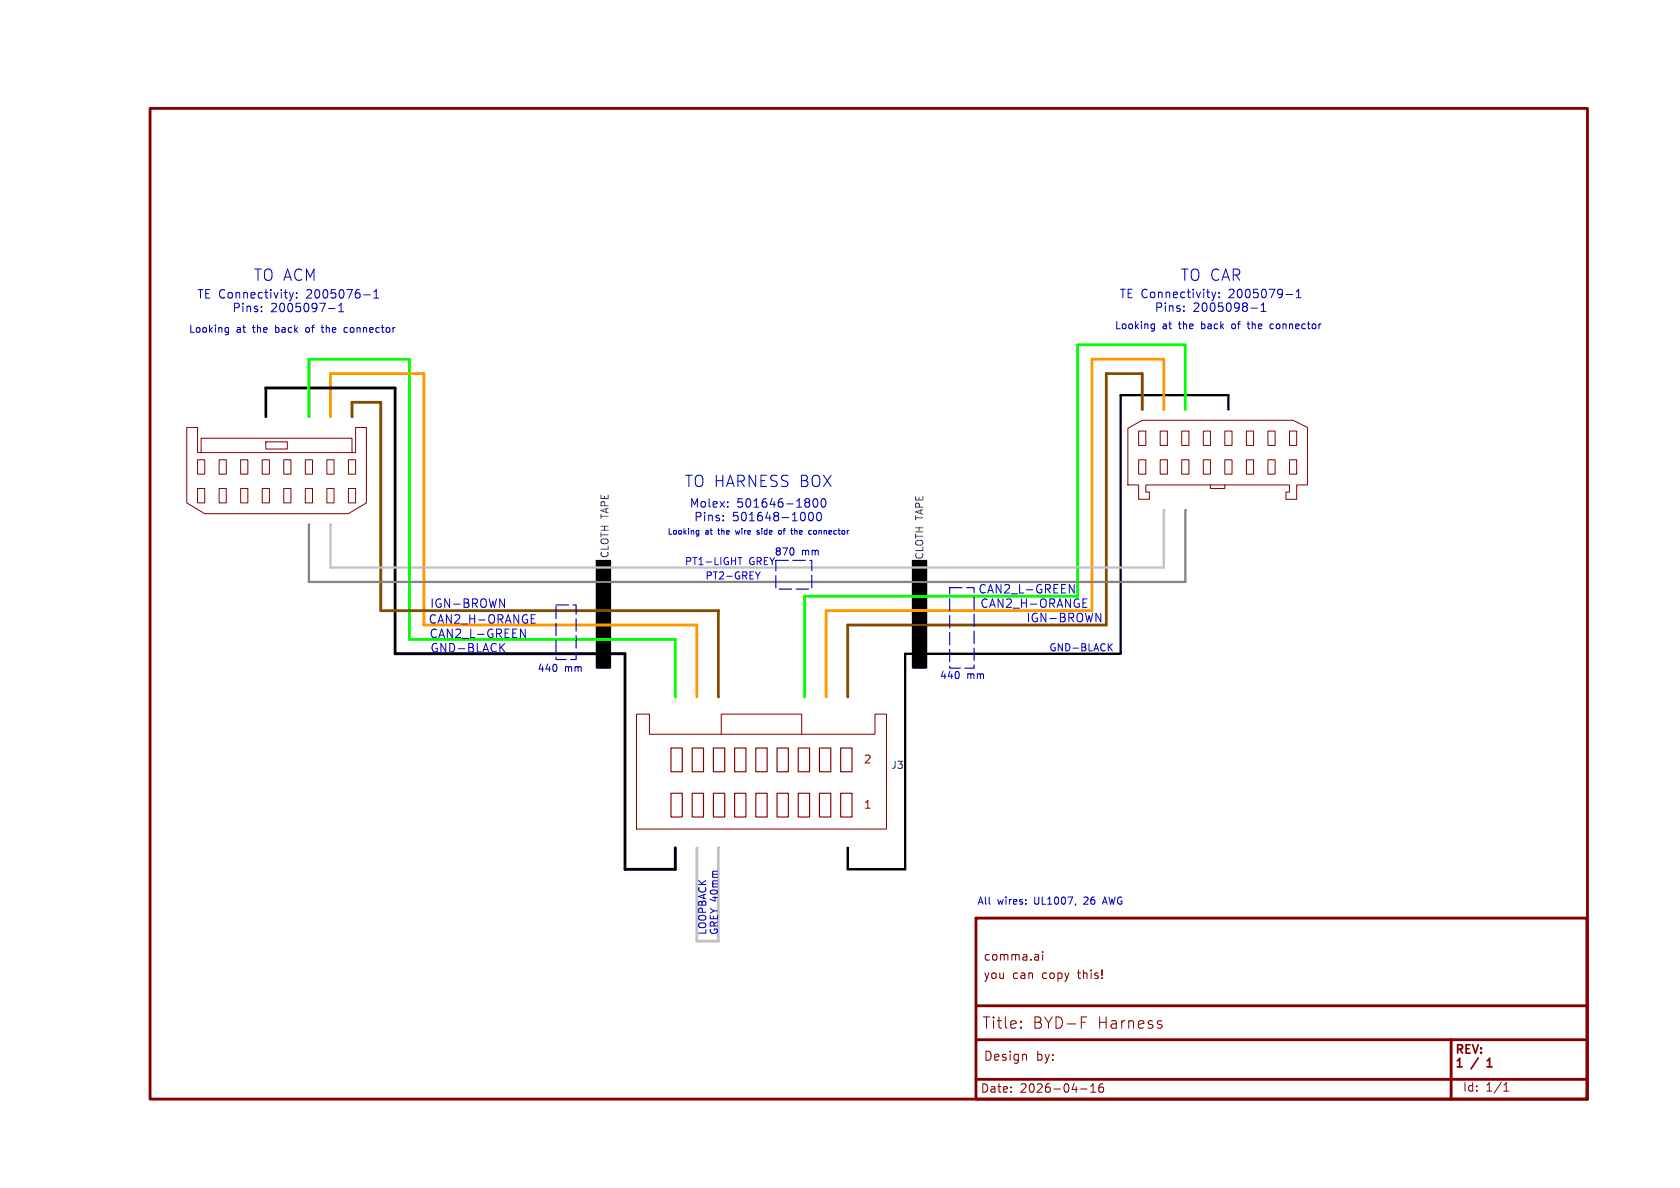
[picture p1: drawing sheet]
<svg xmlns="http://www.w3.org/2000/svg" width="297mm" height="210mm" viewBox="0 0 297 210" stroke-linecap="round" stroke-linejoin="round" font-family="sans-serif">
<path d="M26.5 19.2h254.1v175.1h-254.1zM172.5 162.3h108v32h-108zM172.5 177.8h108M172.5 190.8h108M172.5 183.8h108M256.5 183.7v10.6" fill="none" stroke="#840000" stroke-width=".5"/>
<g fill="none" stroke="#840000" stroke-width=".18">
<path d="M33 75.6h1.9v4.4h.7v-2.5h26.6v2.5h.7v-4.4h1.9v13.3l-3.2 1.9h-25.4l-3.2-1.9zM47 78.1h3.8v1.3h-3.8zM47 73.7h.1M54.6 73.7h.1M58.4 73.7h.1M62.2 73.7h.1M199.4 75.7l2.5-1.4h26.7l2.5 1.3v10.1h-1.9v2.6h-1.9v-1.3h.7v-1.3h-11.5v.7h-2.5v-.7h-11.4v1.3h.6v1.3h-1.9v-2.6h-1.9zM201.3 76.2h1.3v2.5h-1.3zM201.9 72.4h.1M205.1 76.2h1.3v2.5h-1.3zM205.7 72.4h.1M208.9 76.2h1.3v2.5h-1.3z"/>
<path d="M209.5 72.4h.1M212.7 76.2h1.3v2.5h-1.3zM216.5 76.2h1.3v2.5h-1.3zM217.2 72.4h.1M220.3 76.2h1.3v2.5h-1.3zM224.2 76.2h1.2v2.5h-1.2zM228 76.2h1.2v2.5h-1.2zM34.9 81.3h1.3v2.5h-1.3zM34.9 86.4h1.3v2.5h-1.3zM35.6 80h26.6M38.7 81.3h1.3v2.5h-1.3zM38.7 86.4h1.3v2.5h-1.3z"/>
<path d="M42.5 81.3h1.3v2.5h-1.3zM42.5 86.4h1.3v2.5h-1.3zM46.4 81.3h1.2v2.5h-1.2zM46.4 86.4h1.2v2.5h-1.2zM50.2 81.3h1.2v2.5h-1.2zM50.2 86.4h1.2v2.5h-1.2zM54 81.3h1.2v2.5h-1.2zM54 86.4h1.2v2.5h-1.2zM54.6 92.7h.1M57.8 81.3h1.3v2.5h-1.3zM57.8 86.4h1.3v2.5h-1.3zM58.4 92.7h.1"/>
<path d="M61.6 81.3h1.3v2.5h-1.3zM61.6 86.4h1.3v2.5h-1.3zM201.3 81.3h1.3v2.5h-1.3zM205.1 81.3h1.3v2.5h-1.3zM205.7 90.2h.1M208.9 81.3h1.3v2.5h-1.3zM209.5 90.2h.1M212.7 81.3h1.3v2.5h-1.3zM214 85.7h2.5M216.5 81.3h1.3v2.5h-1.3zM220.3 81.3h1.3v2.5h-1.3zM224.2 81.3h1.2v2.5h-1.2z"/>
<path d="M228 81.3h1.2v2.5h-1.2zM112.5 126.2h2.3v3.6h39.9v-3.6h2v20.4h-44.2zM119.4 123.2h.1M123.2 123.2h.1M127 123.2h.1M127.5 129.8v-3.6h14.2v3.6M142.2 123.2h.1M146 123.2h.1M149.9 123.2h.1M119.4 149.9h.1M123.2 149.9h.1M127 149.9h.1"/>
<path d="M149.9 149.9h.1M183.4 168.7l.2 .2v.8M183.6 169.7h-.5M183.6 169.1l-.5 .1M184.3 168.2v.2M184.3 168.7v1M191.2 179.8h.9M180.5 181.6l.1 .1-.1 .1M180.5 181.6l-.1 .1 .1 .1M180.5 180.5v.2M180.5 181.6v.2M180.5 180.5l.1 .1-.1 .1"/>
<path d="M180.5 180.5l-.1 .1 .1 .1M181.4 186.4l.1 1M191 192.5h1.2M191.2 180.7h.6M192.8 193.1h.9M192.8 192l.4-.4v1.5M195 191.6a.59 .59 0 0 0-.8 .6v.6l.2 .2 .4 .1 .2-.2 .1-.5-.1-.2h-.5l-.3 .2M205.2 181.1l.3 .3-.1 .3-.2 .1M205.2 180.4l.2 .1M265.9 192.9h.8M265.9 191.8l.4-.4v1.5"/>
</g>
<path d="M257.7 185.5l.7-.1 .2-.2-.1-.4-.2-.1h-.6v1.5M258.1 185.5l.5 .7M259.2 185.4h.5M259.9 184.7h-.7v1.5M260.3 184.7l.5 1.5 .5-1.5M261.3 187l-1.2 1.9M261.8 185.2v.2M262.9 188.6h.9M262.9 187.5l.4-.4v1.5" fill="none" stroke="#840000" stroke-width=".3"/>
<path d="M105.4 99.1h2.5v19h-2.5zM161.3 99.1h2.5v19h-2.5z" fill="#000"/>
<g fill="none" stroke="#840000" stroke-width=".2">
<path d="M118.6 132.2h2v4.2h-2zM122.4 132.2h2v4.2h-2zM126.1 132.2h2v4.2h-2zM129.9 132.2h2v4.2h-2zM133.6 132.2h2v4.2h-2zM137.4 132.2h2v4.2h-2zM141.1 132.2h2v4.2h-2zM144.9 132.2h2v4.2h-2zM148.6 132.2h2v4.2h-2zM118.6 140.2h2v4.2h-2zM122.4 140.2h2v4.2h-2zM126.1 140.2h2v4.2h-2z"/>
<path d="M129.9 140.2h2v4.2h-2zM133.6 140.2h2v4.2h-2zM137.4 140.2h2v4.2h-2zM141.1 140.2h2v4.2h-2zM144.9 140.2h2v4.2h-2zM148.6 140.2h2v4.2h-2z"/>
</g>
<path d="M105.4 99.1h2.5v19h-2.5zM161.3 99.1h2.5v19h-2.5z" fill="none" stroke="#000" stroke-width=".18"/>
<path d="M130.5 98.5h.7M130.8 98.5v1.3M134.4 101.1l-.4 .7M196.1 114.3l.5 .8M196.6 113.8l-.7 .7" fill="none" stroke="#00f" stroke-width=".18"/>
<path d="M47 73.7v-5.1h22.8v47h40.7v38.1h8.9v-3.8" fill="none" stroke="#000" stroke-width=".5"/>
<path d="M58.4 73.7v-7.7h16.5v44.5h48.3v12.7M205.7 72.4v-8.9h-12.7v44.5h-47v15.2" fill="none" stroke="#f90" stroke-width=".5"/>
<path d="M54.6 73.7v-10.2h17.8v49.5h47v10.2M209.5 72.4v-11.4h-19v44.4h-48.3v17.8" fill="none" stroke="#0f0" stroke-width=".5"/>
<path d="M62.2 73.7v-2.6h5.1v36.9h59.7v15.2M201.9 72.4v-6.4h-6.3v44.5h-45.7v12.7" fill="none" stroke="#804d00" stroke-width=".5"/>
<path d="M123.2 149.9v16.5h3.8v-16.5" fill="none" stroke="#c2c2c2" stroke-width=".5"/>
<path d="M209.5 90.2v12.7h-154.9v-10.2" fill="none" stroke="#848484" stroke-width=".41"/>
<path d="M217.2 72.4v-2.5h-19.1v45.7h-38.1v38.1h-10.1v-3.8" fill="none" stroke="#000" stroke-width=".41"/>
<path d="M205.7 90.2v10.1h-147.3v-7.6" fill="none" stroke="#c2c2c2" stroke-width=".41"/>
<g fill="none" stroke="#0000c2" stroke-width=".18">
<path d="M40 57.9l.4 .1M40.4 57.9v1l-.1 .2-.3 .1M40.4 58.7h-.4M46.2 55v.1M46.2 54.2v.1M51.2 51.7l.3 1M51.5 52.7l-.1 .4-.2 .1M51.9 51.7l-.4 1M52.4 52.6v.1M52.4 51.8v.1M56.8 57.9h.5M57 57.5v1.2"/>
<path d="M58.1 54.5h1.1M59.9 55.1h.8M59.9 54l.4-.4v1.5M61.3 57.9l-.4 .1-.1 .1 .1 .5 .4 .1M64.3 52.1h1.1M66.1 52.7h.8M66.1 51.6l.4-.4v1.5M203.7 57.3h.4M204.1 57.3v1l-.1 .2h-.3M204.1 58.1h-.4M209.3 54.9v.1M209.3 54.1v.2"/>
<path d="M214.2 51.6l.4 1M214.6 52.6l-.2 .4-.2 .1M214.9 51.6l-.3 1M215.5 52.5v.1M215.5 51.7v.1M220.5 57.3h.5M220.7 56.8v1.3M221.2 54.5h1.1M222.9 55h.9M222.9 54l.5-.5v1.5M225 57.3h-.4l-.1 .2 .1 .5 .4 .1M227.4 52.1h1.1"/>
<path d="M229.2 52.6h.8M229.2 51.6l.4-.5v1.5M123.2 94.4h.3M123.2 93.8h.3M123.5 93.8v.8l-.3 .2M127.9 91.9v.2M127.9 91.1v.2M128.6 89.5v.2M128.6 88.7v.2M130 93.8l.2 .6M133.8 94.4h.3M134.1 93.8l-.3 .1 .1 .2h.2"/>
<path d="M137.7 93.9l.1-.1 .3 .1v.5l-.4-.1zM140.5 93.4v1M140.6 93.8l-.1 .1M143.1 90.6h.2a.81 .81 0 0 1 .6 .6 .81 .81 0 0 1-.3 .8l-.2 .1a.81 .81 0 0 1-.3-1.4M143.9 88.3l.2-.1a.81 .81 0 0 1 .6 .6 .81 .81 0 0 1-.3 .8l-.2 .1a.81 .81 0 0 1-.3-1.4zM144.2 93.8l-.4 .2 .1 .3 .3 .1M144.5 90.7l.2-.1a.81 .81 0 0 1 .6 .6 .81 .81 0 0 1-.3 .8l-.1 .1a.81 .81 0 0 1-.4-1.4zM145.3 88.3l.2-.1a.81 .81 0 0 1 .6 .6 .81 .81 0 0 1-.3 .8l-.2 .1a.81 .81 0 0 1-.3-1.4zM88.3 105.9l.9 1.5v-1.5M88.6 114.4l.6 .8M89.2 113.7l-.8 .9M92 111.2l.9 1.5v-1.5"/>
<path d="M93.9 109.4h.5M93.9 110.2h.7M93.9 108.7h.7M189 103.3l.9 1.5v-1.5M191.5 106.6h.5M191.5 107.4h.7M191.5 105.9h.7M193.7 108.4l.9 1.5v-1.5M181.3 159.7v.1M181.3 159.1v.1M190.2 159.8l-.1 .2"/>
</g>
<path d="M137.2 99.1h6.3v5h-6.3zM98.3 106.9h3.6v9.7h-3.6zM167.9 103.9h4.3v14.2h-4.3z" fill="none" stroke="#0000c2" stroke-width=".2" stroke-dasharray="2.2 .8"/>
<g font-size="2.8" fill="#0000c2">
<text x="44.8" y="49.9">TO ACM</text>
<text x="208.7" y="49.9">TO CAR</text>
<text x="121" y="86.3">TO HARNESS BOX</text>
</g>
<g font-size="2.8" fill="#840000">
<text x="173.5" y="182.1">Title:</text>
<text x="182.5" y="182.1">BYD-F</text>
<text x="193.9" y="182.1">Harness</text>
</g>
<g font-size="2.2" fill="#840000">
<text x="173.8" y="187.7">Design</text>
<text x="183.1" y="187.7">by:</text>
</g>
<g font-size="2.1" fill="#0000c2">
<text x="34.8" y="53">TE Connectivity:</text>
<text x="54.2" y="53">2005076-1</text>
<text x="197.9" y="52.9">TE Connectivity:</text>
<text x="217.3" y="52.9">2005079-1</text>
<text x="41" y="55.4">Pins:</text>
<text x="47.8" y="55.4">2005097-1</text>
<text x="204.1" y="55.3">Pins:</text>
<text x="210.9" y="55.3">2005098-1</text>
<text x="121.9" y="89.9">Molex:</text>
<text x="130.2" y="89.9">501646-1800</text>
<text x="122.6" y="92.4">Pins:</text>
<text x="129.4" y="92.4">501648-1000</text>
<text x="76" y="107.7">IGN-BROWN</text>
<text x="172.9" y="105.1">CAN2_L-GREEN</text>
<text x="173.2" y="107.7">CAN2_H-ORANGE</text>
<text x="75.7" y="110.5">CAN2_H-ORANGE</text>
<text x="75.9" y="113">CAN2_L-GREEN</text>
<text x="181.4" y="110.2">IGN-BROWN</text>
<text x="76" y="115.5">GND-BLACK</text>
</g>
<g font-size="2.1" fill="#840000">
<text x="173.8" y="170">comma.ai</text>
<text x="173.8" y="173.3">you</text>
<text x="178.9" y="173.3">can</text>
<text x="184.2" y="173.3">copy</text>
<text x="190.7" y="173.3">this!</text>
<text x="257.1" y="187.9">REV:</text>
<text x="173.3" y="193.4">Date:</text>
<text x="180.3" y="193.4">2026-04-16</text>
<text x="258.5" y="193.2">Id:</text>
<text x="262.6" y="193.2">1/1</text>
</g>
<g font-size="1.9" fill="#840000">
<text x="152.7" y="135.2">2</text>
<text x="152.7" y="143.2">1</text>
</g>
<g font-size="1.8" fill="#0000c2">
<text x="33.3" y="59">Looking</text>
<text x="41.8" y="59">at</text>
<text x="44.8" y="59">the</text>
<text x="48.9" y="59">back</text>
<text x="54.5" y="59">of</text>
<text x="57.6" y="59">the</text>
<text x="61.7" y="59">connector</text>
<text x="197" y="58.4">Looking</text>
<text x="205.5" y="58.4">at</text>
<text x="208.5" y="58.4">the</text>
<text x="212.6" y="58.4">back</text>
<text x="218.2" y="58.4">of</text>
<text x="221.3" y="58.4">the</text>
<text x="225.4" y="58.4">connector</text>
<text x="136.9" y="98.4">870</text>
<text x="141.7" y="98.4">mm</text>
<text x="95" y="119">440</text>
<text x="99.8" y="119">mm</text>
<text x="166.1" y="120.2">440</text>
<text x="170.9" y="120.2">mm</text>
<text x="172.7" y="160.1">All</text>
<text x="176.3" y="160.1">wires:</text>
<text x="182.9" y="160.1">UL1007,</text>
<text x="191.9" y="160.1">26</text>
<text x="195.5" y="160.1">AWG</text>
<text x="125.1" y="165.4" transform="rotate(-90 125.1 165.4)">LOOPBACK</text>
<text x="127.1" y="165.4" transform="rotate(-90 127.1 165.4)">GREY 40mm</text>
</g>
<g font-size="1.8" fill="#484848">
<text x="107.8" y="98.8" transform="rotate(-90 107.8 98.8)">CLOTH TAPE</text>
<text x="163.4" y="99" transform="rotate(-90 163.4 99)">CLOTH TAPE</text>
</g>
<g font-size="1.8" fill="#00f">
<text x="121" y="100">PT1-LIGHT</text>
<text x="132.4" y="100">GREY</text>
<text x="124.6" y="102.5">PT2-GREY</text>
<text x="185.4" y="115.2">GND-BLACK</text>
</g>
<text font-size="1.8" fill="#006464" x="157.5" y="136.1">J3</text>
<g font-size="1.4" fill="#0000c2">
<text x="117.9" y="94.7">Looking</text>
<text x="124.7" y="94.7">at</text>
<text x="127.2" y="94.7">the</text>
<text x="130.5" y="94.7">wire</text>
<text x="134.5" y="94.7">side</text>
<text x="138.6" y="94.7">of</text>
<text x="141.1" y="94.7">the</text>
<text x="144.5" y="94.7">connector</text>
</g>
</svg>
